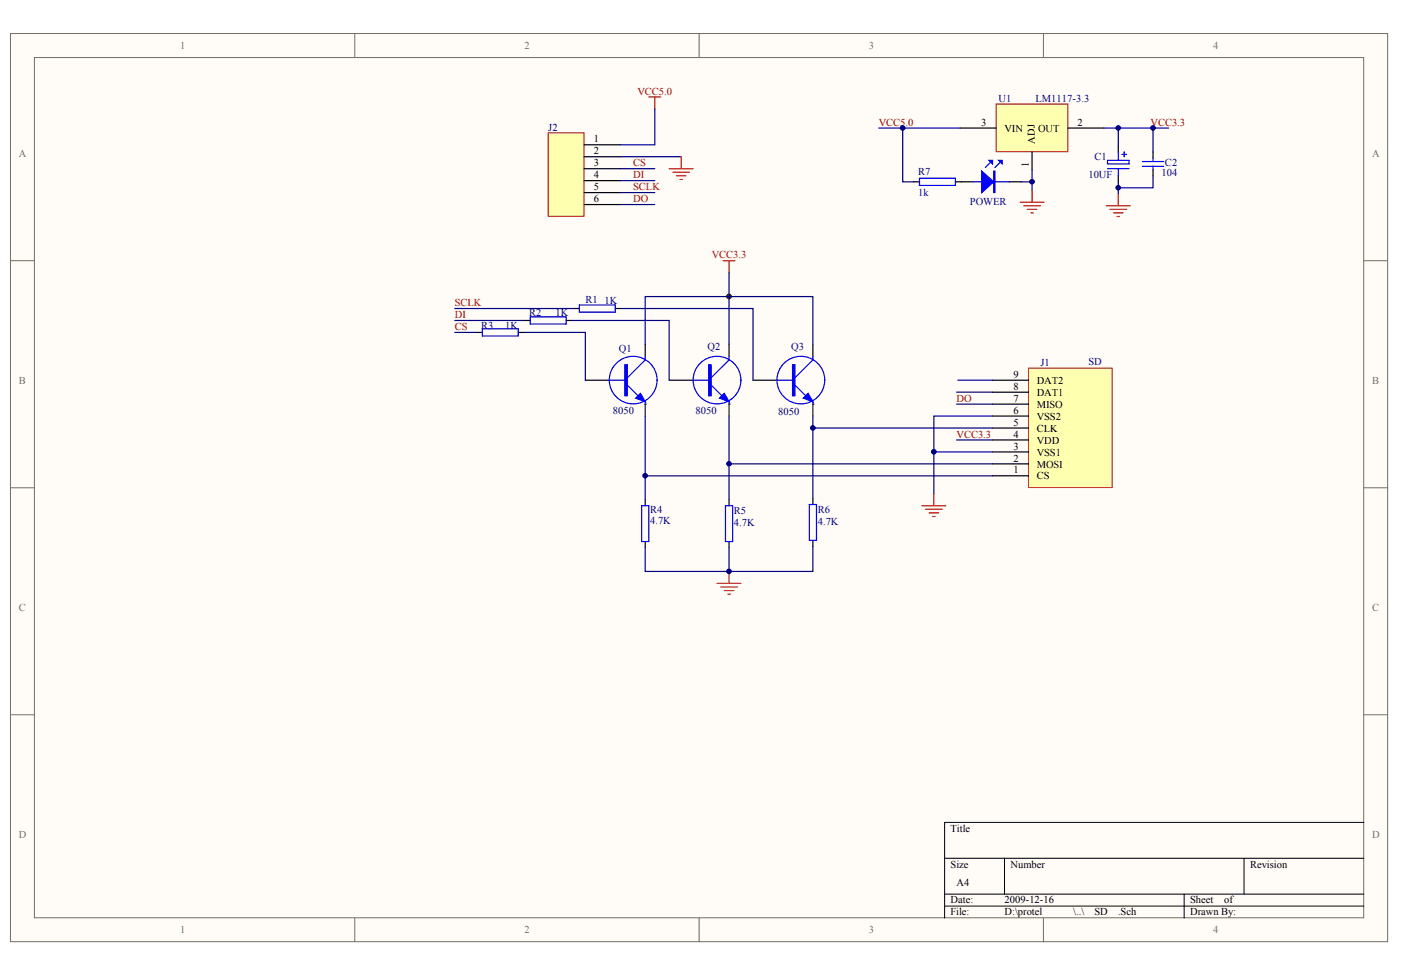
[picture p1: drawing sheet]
<svg xmlns="http://www.w3.org/2000/svg" width="289mm" height="202mm" viewBox="0 0 289 202" stroke-linecap="round" stroke-linejoin="round" font-family="sans-serif">
<g fill="#fffcf8" stroke="#716f64" stroke-width=".21">
<path d="M2.2 6.9h284v187.3h-284z"/>
<path d="M7.1 11.9h274.1v177.4h-274.1z"/>
</g>
<path d="M73.2 6.9v5M144.2 6.9v5M215.2 6.9v5M2.2 53.8h4.9M281.3 53.8h4.9M2.2 100.6h4.9M281.3 100.6h4.9M2.2 147.5h4.9M281.3 147.5h4.9M73.2 189.4v4.9M144.2 189.4v4.9M215.2 189.4v4.9" fill="none" stroke="#716f64" stroke-width=".21"/>
<path d="M194.8 177h86.5M207.2 177v7.4M256.6 177v7.4M281.3 169.6h-86.5v19.8M194.8 184.4h86.5M194.8 186.9h86.5M244.2 184.4v5" fill="none" stroke="#000" stroke-width=".21"/>
<circle cx="150.3" cy="61.1" r=".48" fill="#000080" stroke="#000080" stroke-width=".21"/>
<path d="M212.1 75.9h17.3v24.7h-17.3z" fill="#ffffb0" stroke="#800000" stroke-width=".21"/>
<path d="M204.7 78.4h7.4M204.7 98.1h7.4M204.7 95.7h7.4M204.7 93.2h7.4M204.7 90.8h7.4M204.7 88.3h7.4M204.7 85.8h7.4M204.7 83.4h7.4M204.7 80.9h7.4" fill="none" stroke="#000" stroke-width=".25"/>
<path d="M113.1 27.4h7.3v17.2h-7.3z" fill="#ffffb0" stroke="#800000" stroke-width=".21"/>
<path d="M120.5 29.9h7.4M120.5 32.3h7.4M120.5 34.8h7.4M120.5 37.3h7.4M120.5 39.7h7.4M120.5 42.2h7.4" fill="none" stroke="#000" stroke-width=".25"/>
<path d="M197.5 78.4h7.2M197.3 80.9h7.4M197.3 83.4h7.4M197.3 90.8h7.4" fill="none" stroke="#000080" stroke-width=".25"/>
<path d="M205.4 21.5h14.8v9.8h-14.8z" fill="#ffffb0" stroke="#800000" stroke-width=".21"/>
<g fill="none" stroke="#000" stroke-width=".25">
<path d="M188.4 37.5h1.2M197 37.5h3.7M198 26.4h7.4M208.1 37.5h2.5M212.8 31.3v3.7M220.2 26.4h7.5M230.6 30.1v1.2M230.6 36.3v1.2M237.8 31.3v1.3M237.8 35v1.3M98.2 68.6h1.3M106.9 68.6h1.2"/>
<path d="M108.1 66.1h1.3M116.8 66.1h1.2M118.2 63.6h1.3M120.7 78.4h5M126.9 63.6h1.2M133.1 71v2.5M138 78.4h4.9M150.4 71v2.5M155.3 78.4h4.9M167.6 71v2.5M133.1 83.4h.1M150.4 83.4h.1"/>
<path d="M167.6 83.4h.1M133.1 103.1v1.2M133.1 111.7v1.2M150.4 103.1v1.2M150.4 111.7v1.2M167.6 102.8v1.3M167.6 111.5v1.2"/>
</g>
<g fill="none" stroke="#f00" stroke-width=".25">
<path d="M138 34.8h4.9M138.7 35.5h3.5M139.5 36.3h2M140.2 37h.5M140.5 32.3v2.5M212.8 39.2v2.5M230.6 40v2.4M210.4 41.7h4.9M211.1 42.4h3.5M211.9 43.2h1.9M212.6 43.9h.5M228.2 42.4h4.9"/>
<path d="M228.9 43.2h3.5M229.6 43.9h2M230.4 44.7h.5M150.4 117.9v2.4M190.1 104.3h5M190.9 105.1h3.4M191.6 105.8h2M192.3 106.5h.5M192.6 101.8v2.5M147.9 120.3h4.9M148.6 121.1h3.5M149.4 121.8h1.9"/>
<path d="M150.1 122.6h.5"/>
</g>
<g fill="none" stroke="#000080" stroke-width=".25">
<path d="M127.9 34.8h7.1M127.9 37.3h7.1M127.9 39.7h7.1M127.9 32.3h12.6M135 22.5v7.4h-7.1M181.2 26.4h16.8M186.2 26.4v11.1h2.2M210.6 37.5h2.2M212.8 35v4.2M227.7 26.4h13.3M230.6 26.4v3.7M230.6 37.5v2.5"/>
<path d="M237.8 36.3v2.4h-7.2M237.8 26.4v4.9M127.9 42.2h7.1M150.4 56.2v14.8M93.8 66.1h14.3M93.8 63.6h24.4M93.8 68.6h4.4M108.1 68.6h12.6v9.8M118 66.1h20v12.3M128.1 63.6h27.2v14.8M133.1 71v-9.8h34.5v9.8M133.1 98.1h71.6"/>
<path d="M133.1 85.8v17.3M150.4 85.8v17.3M150.4 95.7h54.3M167.6 85.8v17M167.6 88.3h37.1M192.6 93.2h12.1M204.7 85.8h-12.1v16M150.4 112.9v5M167.6 112.7v5.2h-34.5v-5"/>
</g>
<g fill="none" stroke="#00f" stroke-width=".25">
<path d="M189.6 36.8h7.4v1.4h-7.4zM200.7 37.5h7.4M204.2 33.6l-1 .9M206.2 33.6l-1 .9M228.4 33.1h4.4v.7h-4.4zM228.4 34.8h4.4M230.6 31.3v1.8M230.6 34.8v1.5M231.4 31.8h1M231.9 31.3v1M235.6 34.3h4.4M235.6 33.3h4.4"/>
<path d="M237.8 32.6v.7M237.8 34.3v.7M99.5 67.8h7.4v1.5h-7.4zM109.4 65.4h7.4v1.4h-7.4zM119.5 62.9h7.4v1.5h-7.4zM125.7 78.4h3.7M129.4 79.4l2.2 2.2M133.1 73.5v.7l-3.7 3.7M142.9 78.4h3.7M146.6 79.4l2.3 2.2M150.4 73.5v.7l-3.8 3.7M160.2 78.4h3.7"/>
<path d="M163.9 79.4l2.3 2.2M167.6 73.5v.7l-3.7 3.7M133.1 82.9v.5M150.4 82.9v.5M167.6 82.9v.5M132.3 104.3h1.5v7.4h-1.5zM149.6 104.3h1.5v7.4h-1.5zM166.9 104.1h1.5v7.4h-1.5z"/>
<circle cx="130.6" cy="78.4" r="4.9"/>
<circle cx="147.9" cy="78.4" r="4.9"/>
<circle cx="165.2" cy="78.4" r="4.9"/>
</g>
<g fill="#00f" stroke="#00f" stroke-width=".25">
<path d="M202.5 35.3l2.4 2.2-2.4 2.2z"/>
<path d="M205.9 33.1h.8v.7z"/>
<path d="M203.9 33.1h.8v.7z"/>
<path d="M131.1 82.1l1-1 1 1.8z"/>
<path d="M148.4 82.1l1-1 1 1.8z"/>
<path d="M165.7 82.1l1-1 .9 1.8z"/>
<path d="M204.9 35.3h.3v4.4h-.3z" fill-rule="evenodd"/>
<path d="M128.9 75.2h.5v6.4h-.5z" fill-rule="evenodd"/>
<path d="M146.2 75.2h.4v6.4h-.4z" fill-rule="evenodd"/>
<path d="M163.4 75.2h.5v6.4h-.5z" fill-rule="evenodd"/>
</g>
<path d="M133.1 83.4v2.4M150.4 83.4v2.4M167.6 83.4v2.4" fill="none" stroke="#172721" stroke-width=".25"/>
<path d="M133.8 20h2.5M135 20v2.5M149.1 53.8h2.5M150.4 53.8v2.4" fill="none" stroke="#bf0000" stroke-width=".25"/>
<circle cx="150.3" cy="61.1" r=".48" fill="#800000" stroke="#800000" stroke-width=".21"/>
<g fill="#000080" stroke="#000080" stroke-width=".21">
<circle cx="133.1" cy="98.1" r=".48"/>
<circle cx="150.3" cy="117.8" r=".48"/>
<circle cx="150.3" cy="95.7" r=".48"/>
<circle cx="167.6" cy="88.3" r=".48"/>
<circle cx="186.2" cy="26.4" r=".48"/>
<circle cx="192.6" cy="93.2" r=".48"/>
<circle cx="212.8" cy="37.5" r=".48"/>
<circle cx="230.6" cy="38.7" r=".48"/>
<circle cx="230.6" cy="26.4" r=".48"/>
<circle cx="237.8" cy="26.4" r=".48"/>
</g>
<g font-size="2.2" fill="#716f64">
<text x="37.1" y="10.1">1</text>
<text x="108.1" y="10.1">2</text>
<text x="179.2" y="10.1">3</text>
<text x="250.2" y="10.1">4</text>
<text x="3.9" y="32.3">A</text>
<text x="283" y="32.3">A</text>
<text x="3.9" y="79.1">B</text>
<text x="283" y="79.1">B</text>
<text x="3.9" y="126">C</text>
<text x="283" y="126">C</text>
<text x="3.9" y="172.8">D</text>
<text x="283" y="172.8">D</text>
<text x="37.1" y="192.5">1</text>
<text x="108.1" y="192.5">2</text>
<text x="179.2" y="192.5">3</text>
<text x="250.2" y="192.5">4</text>
</g>
<g font-size="2.2" fill="#bf0000">
<text x="131.5" y="19.5">VCC5.0</text>
<text x="146.8" y="53.3">VCC3.3</text>
</g>
<g font-size="2.2" fill="#000080">
<text x="205.9" y="21">U1</text>
<text x="213.6" y="21">LM1117-3.3</text>
<text x="113.1" y="26.9">J2</text>
<text x="225.7" y="33.1">C1</text>
<text x="240.3" y="34.3">C2</text>
<text x="189.4" y="36">R7</text>
<text x="189.4" y="40.5">1k</text>
<text x="224.4" y="36.8">10UF</text>
<text x="239.5" y="36.3">104</text>
<text x="200" y="42.2">POWER</text>
<text x="109.1" y="65.1">R2</text>
<text x="114.5" y="65.1">1K</text>
<text x="120.7" y="62.4">R1</text>
<text x="124.7" y="62.7">1K</text>
<text x="99.2" y="67.8">R3</text>
<text x="104.2" y="67.8">1K</text>
<text x="127.6" y="72.5">Q1</text>
<text x="145.9" y="72.3">Q2</text>
<text x="163.2" y="72.3">Q3</text>
<text x="214.6" y="75.5">J1</text>
<text x="224.4" y="75.2">SD</text>
<text x="126.4" y="85.3">8050</text>
<text x="143.4" y="85.3">8050</text>
<text x="160.5" y="85.6">8050</text>
<text x="134.1" y="105.8">R4</text>
<text x="151.3" y="106">R5</text>
<text x="168.6" y="105.8">R6</text>
<text x="134.1" y="108">4.7K</text>
<text x="151.3" y="108.5">4.7K</text>
<text x="168.6" y="108.3">4.7K</text>
</g>
<g font-size="2.2">
<text x="122.4" y="29.4">1</text>
<text x="202.3" y="25.9">3</text>
<text x="207.2" y="27.2">VIN</text>
<text x="214.1" y="27.2">OUT</text>
<text x="222.2" y="25.9">2</text>
<text x="122.4" y="31.8">2</text>
<text x="122.4" y="34.3">3</text>
<text x="122.4" y="36.8">4</text>
<text x="122.4" y="39.2">5</text>
<text x="122.4" y="41.7">6</text>
<text x="209" y="77.9">9</text>
<text x="209" y="82.9">7</text>
<text x="209" y="80.4">8</text>
<text x="213.8" y="81.6">DAT1</text>
<text x="213.8" y="79.2">DAT2</text>
<text x="209" y="87.8">5</text>
<text x="209" y="85.3">6</text>
<text x="213.8" y="89">CLK</text>
<text x="213.8" y="86.6">VSS2</text>
<text x="213.8" y="84.1">MISO</text>
<text x="209" y="95.2">2</text>
<text x="209" y="92.7">3</text>
<text x="209" y="90.3">4</text>
<text x="213.8" y="94">VSS1</text>
<text x="213.8" y="91.5">VDD</text>
<text x="209" y="97.7">1</text>
<text x="213.8" y="98.9">CS</text>
<text x="213.8" y="96.4">MOSI</text>
<text x="196" y="171.6">Title</text>
<text x="196" y="179">Size</text>
<text x="208.4" y="179">Number</text>
<text x="257.8" y="179">Revision</text>
<text x="197.3" y="182.7">A4</text>
<text x="196" y="186.4">Date:</text>
<text x="196" y="188.8">File:</text>
<text x="207.2" y="186.4">2009-12-16</text>
<text x="207.2" y="188.8">D:\protel</text>
<text x="221.3" y="188.8">\..\</text>
<text x="225.7" y="188.8">SD</text>
<text x="230.6" y="188.8">.Sch</text>
<text x="245.4" y="186.4">Sheet</text>
<text x="245.4" y="188.8">Drawn By:</text>
<text x="252.5" y="186.4">of</text>
</g>
<g font-size="2.2" fill="#800000">
<text x="181.2" y="25.9">VCC5.0</text>
<text x="237.3" y="25.9">VCC3.3</text>
<text x="130.6" y="34.3">CS</text>
<text x="130.6" y="36.8">DI</text>
<text x="130.6" y="39.2">SCLK</text>
<text x="130.6" y="41.7">DO</text>
<text x="93.8" y="65.6">DI</text>
<text x="93.8" y="63.2">SCLK</text>
<text x="93.8" y="68.1">CS</text>
<text x="197.3" y="82.9">DO</text>
<text x="197.3" y="90.3">VCC3.3</text>
</g>
<g font-size="2.1">
<text x="213.4" y="29.6" transform="rotate(-90 213.4 29.6)">ADJ</text>
<text x="212.2" y="34.4" transform="rotate(-90 212.2 34.4)">1</text>
</g>
</svg>
